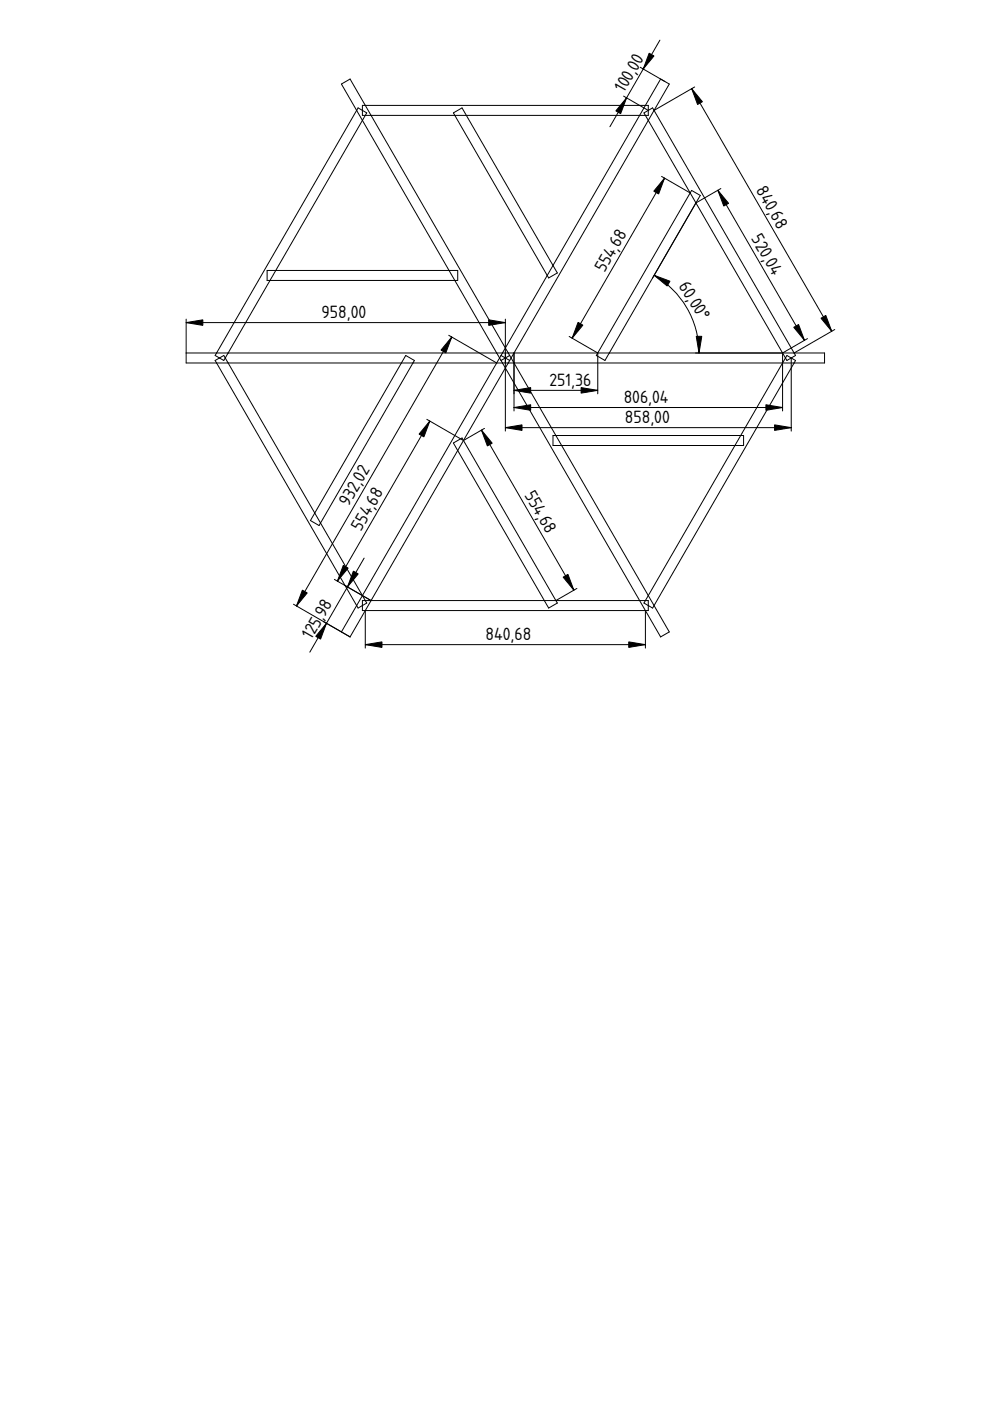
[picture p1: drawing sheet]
<svg xmlns="http://www.w3.org/2000/svg" width="210mm" height="297mm" viewBox="0 0 210 297" stroke-linecap="round" stroke-linejoin="round" font-family="sans-serif">
<path d="M107.1 75.9h.1" fill="none" stroke="#000" stroke-width=".21"/>
<g fill="#fff">
<path d="M98.9 24.5h36.7l-18.4 31.8z"/>
<path d="M119.1 94.5h36.7l-18.3 31.8z"/>
<path d="M76.8 25.5l18.4 31.8h-36.7z"/>
<path d="M97 95.5l18.4 31.8h-36.7z"/>
<path d="M147.6 43l18.3 31.8h-36.7z"/>
<path d="M48.4 77h36.7l-18.4 31.8z"/>
<path d="M109 77h56.9l-8.9 15.3h-39.1z" fill-rule="evenodd"/>
<path d="M78.7 24.5h17.7l19.6 33.9-8.9 15.4z" fill-rule="evenodd"/>
<path d="M107.1 78l28.5 49.3h-17.7l-19.6-33.9z" fill-rule="evenodd"/>
<path d="M137.5 25.5l8.8 15.4-19.6 33.9h-17.7z" fill-rule="evenodd"/>
<path d="M57.2 59.5h39.2l8.9 15.3h-56.9z" fill-rule="evenodd"/>
<path d="M87.6 77h17.7l-28.5 49.3-8.8-15.4z" fill-rule="evenodd"/>
<path d="M138.7 23.4l29.7 51.4h-2.5l-18.3-31.8 .9-1.6-1.9-1-.3 .5-8.8-15.4z" fill-rule="evenodd"/>
<path d="M45.9 77h2.5l18.3 31.8-.9 1.6 1.9 1 .3-.5 8.8 15.4-1.2 2.1z" fill-rule="evenodd"/>
<path d="M77.5 22.3h59.3l-1.2 2.2h-36.7l-.9-1.6-1.9 1 .3 .6h-17.7z" fill-rule="evenodd"/>
<path d="M78.7 127.3h36.7l.9 1.6 1.9-1-.3-.6h17.7l1.2 2.2h-59.3z" fill-rule="evenodd"/>
<path d="M165.9 77h2.5l-29.7 51.4-1.2-2.1 18.3-31.8h1.9v-2.2h-.7z" fill-rule="evenodd"/>
<path d="M75.6 23.4l1.2 2.1-18.3 31.8h-1.9v2.2h.6l-8.8 15.3h-2.5z" fill-rule="evenodd"/>
<path d="M77.5 24.5h1.2l28.4 49.3-.6 1h-1.2l-8.9-15.3h.6v-2.2h-1.8l-18.4-31.8z" fill-rule="evenodd"/>
<path d="M135.6 24.5h1.2l.7 1-28.5 49.3h-1.2l-.7-1 8.9-15.4 .3 .5 1.9-1-1-1.6z" fill-rule="evenodd"/>
<path d="M105.3 77h1.2l.6 1-8.8 15.4-.3-.5-1.9 1 .9 1.6-18.3 31.8h-1.2l-.7-1z" fill-rule="evenodd"/>
<path d="M109 74.8h17.7l-.3 .6 1.9 1 .9-1.6h36.7l.6 1.1-.6 1.1h-56.9l-.6-1.1z" fill-rule="evenodd"/>
<path d="M107.8 77h1.2l8.9 15.3h-.7v2.2h1.9l18.4 31.8-.7 1h-1.2l-28.5-49.3z" fill-rule="evenodd"/>
<path d="M48.4 74.8h56.9l.6 1.1-.6 1.1h-17.7l.3-.6-1.9-1-.9 1.6h-36.7l-.6-1.1z" fill-rule="evenodd"/>
<path d="M117.9 92.3h39.1l-1.2 2.2h-36.7z" fill-rule="evenodd"/>
<path d="M96.4 24.5h2.5l18.3 31.8-1.2 2.1z" fill-rule="evenodd"/>
<path d="M58.5 57.3h36.7l1.2 2.2h-39.2z" fill-rule="evenodd"/>
<path d="M98.3 93.4l19.6 33.9h-2.5l-18.4-31.8z" fill-rule="evenodd"/>
<path d="M85.1 77h2.5l-19.6 33.9-1.3-2.1z" fill-rule="evenodd"/>
<path d="M146.3 40.9l1.3 2.1-18.4 31.8h-2.5z" fill-rule="evenodd"/>
<path d="M72.4 17.8l1.8-1 3.3 5.5h-.7v1.1l-.9-.5-.3 .5z" fill-rule="evenodd"/>
<path d="M75.6 128.4l.3 .5 .9-.5v1.1h.7l-3.3 5.5-1.8-1z" fill-rule="evenodd"/>
<path d="M168.4 74.8h6.4v2.2h-6.4l.3-.6-.9-.5 .9-.5z" fill-rule="evenodd"/>
<path d="M39.5 74.8h6.4l-.3 .6 .9 .5-.9 .5 .3 .6h-6.4z" fill-rule="evenodd"/>
<path d="M137.5 128.4l.9 .5 .3-.5 3.2 5.6-1.8 1-3.3-5.5h.7z" fill-rule="evenodd"/>
<path d="M140.1 16.8l1.8 1-3.2 5.6-.3-.5-.9 .5v-1.1h-.7z" fill-rule="evenodd"/>
<path d="M66.7 108.8l1.3 2.1-.3 .5-1.9-1z" fill-rule="evenodd"/>
<path d="M146.6 40.4l1.9 1-.9 1.6-1.3-2.1z" fill-rule="evenodd"/>
<path d="M115.4 127.3h2.5l.3 .6-1.9 1z" fill-rule="evenodd"/>
<path d="M56.6 57.3h1.9l-1.3 2.2h-.6z" fill-rule="evenodd"/>
<path d="M96.1 23.9l1.9-1 .9 1.6h-2.5z" fill-rule="evenodd"/>
<path d="M157 92.3h.7v2.2h-1.9z" fill-rule="evenodd"/>
<path d="M95.2 57.3h1.8v2.2h-.6z" fill-rule="evenodd"/>
<path d="M86 75.4l1.9 1-.3 .6h-2.5z" fill-rule="evenodd"/>
<path d="M126.7 74.8h2.5l-.9 1.6-1.9-1z" fill-rule="evenodd"/>
<path d="M117.2 92.3h.7l1.2 2.2h-1.9z" fill-rule="evenodd"/>
<path d="M117.2 56.3l1 1.6-1.9 1-.3-.5z" fill-rule="evenodd"/>
<path d="M96.1 93.9l1.9-1 .3 .5-1.3 2.1z" fill-rule="evenodd"/>
<path d="M76.8 126.3l.7 1h-.7v1.1l-.9 .5-.3-.5z" fill-rule="evenodd"/>
<path d="M135.6 127.3h1.2l-.3 .6 1 .5v1.1h-.7z" fill-rule="evenodd"/>
<path d="M45.9 74.8h2.5l-.6 1.1-.3-.5-1 .5-.9-.5z" fill-rule="evenodd"/>
<path d="M76.8 22.3h.7l1.2 2.2h-1.2l.3-.6-1-.5z" fill-rule="evenodd"/>
<path d="M137.5 23.4l.9-.5 .3 .5-1.2 2.1-.7-1h.7z" fill-rule="evenodd"/>
<path d="M166.5 75.9l.3 .5 1-.5 .9 .5-.3 .6h-2.5z" fill-rule="evenodd"/>
<path d="M165.9 74.8h2.5l.3 .6-.9 .5-1-.5-.3 .5z" fill-rule="evenodd"/>
<path d="M137.5 126.3l1.2 2.1-.3 .5-.9-.5v-1.1h-.7z" fill-rule="evenodd"/>
<path d="M136.8 22.3h.7v1.1l-1 .5 .3 .6h-1.2z" fill-rule="evenodd"/>
<path d="M45.6 76.4l.9-.5 1 .5 .3-.5 .6 1.1h-2.5z" fill-rule="evenodd"/>
<path d="M75.9 22.9l.9 .5v1.1h.7l-.7 1-1.2-2.1z" fill-rule="evenodd"/>
<path d="M77.5 127.3h1.2l-1.2 2.2h-.7v-1.1l1-.5z" fill-rule="evenodd"/>
<path d="M46.5 75.9l1-.5 .3 .5-.3 .5z" fill-rule="evenodd"/>
<path d="M76.8 127.3h.7l.3 .6-1 .5z" fill-rule="evenodd"/>
<path d="M136.5 23.9l1-.5v1.1h-.7z" fill-rule="evenodd"/>
<path d="M166.8 75.4l1 .5-1 .5-.3-.5z" fill-rule="evenodd"/>
<path d="M136.8 127.3h.7v1.1l-1-.5z" fill-rule="evenodd"/>
<path d="M105.3 74.8h1.2l-.6 1.1z" fill-rule="evenodd"/>
<path d="M106.5 77h1.3l-.7 1z" fill-rule="evenodd"/>
<path d="M106.2 75.4l.9 .5-.9 .5-.3-.5z" fill-rule="evenodd"/>
</g>
<path d="M107.1 75.9h.1" fill="none" stroke="#000" stroke-width=".21"/>
<path d="M106.5 74.8h.6v1.1l-.9-.5z" fill-rule="evenodd" fill="#fff"/>
<path d="M107.1 75.9h.1" fill="none" stroke="#000" stroke-width=".21"/>
<path d="M107.1 75.9l1 .5-.3 .6h-.7z" fill-rule="evenodd" fill="#fff"/>
<path d="M107.1 75.9h.1" fill="none" stroke="#000" stroke-width=".21"/>
<path d="M107.1 75.9l1-.5 .3 .5-.3 .5z" fill-rule="evenodd" fill="#fff"/>
<path d="M107.1 75.9h.1" fill="none" stroke="#000" stroke-width=".21"/>
<g fill="#fff">
<path d="M107.8 74.8h1.2l-.6 1.1z" fill-rule="evenodd"/>
<path d="M105.9 75.9l.6 1.1h-1.2z" fill-rule="evenodd"/>
<path d="M106.2 76.4l.9-.5v1.1h-.6z" fill-rule="evenodd"/>
</g>
<path d="M107.1 75.9h.1" fill="none" stroke="#000" stroke-width=".21"/>
<path d="M107.1 74.8h.7l.3 .6-1 .5z" fill-rule="evenodd" fill="#fff"/>
<path d="M107.1 75.9h.1" fill="none" stroke="#000" stroke-width=".21"/>
<g fill="#fff">
<path d="M107.1 73.8l.7 1h-1.3z" fill-rule="evenodd"/>
<path d="M108.4 75.9l.6 1.1h-1.2z" fill-rule="evenodd"/>
<path d="M76.8 23.4l1 .5-.3 .6h-.7z" fill-rule="evenodd"/>
</g>
<g fill="none" stroke="#000" stroke-width=".21">
<path d="M72.4 17.8l1.8-1 67.7 117.2-1.8 1zM135.7 14.3l6.2 3.5-32.9 57M139.9 8.5l-10.6 18.4M140.1 16.8l-34.8 60.2M146.7 18.8l29.6 51.4M147.3 18.4l-8.6 5M75.9 22.9l1.9 1-30.3 52.5-1.9-1zM76.8 22.3h60.7v2.2h-60.7zM96.1 23.9l1.9-1 20.2 35-1.9 1zM132.2 20.4l5.3 3M138.7 23.4l30 52-1.9 1-20.5-35.5M138.7 23.4l-.3-.5-1.9 1 9.8 17"/>
<path d="M140.3 37.4l6 3.5M140.9 37.8l-19.6 33.9M152.8 40l-5.2 3M56.6 57.3h40.4v2.2h-40.4zM138.7 58.4a19 19 0 0 1 9.5 16.4M146.3 40.9l-19.6 33.9M146.3 40.9l.3-.5 1.9 1-.9 1.6M147.6 43l-19.3 33.4-1.9-1 .3-.6M152.2 40.3l18.4 31.9M39.5 67.7v9.3h135.3v-2.2h-135.3M39.5 68.4h67.6M45.6 76.4l1.9-1 30.3 52.5-1.9 1z"/>
<path d="M86 75.4l1.9 1-20.2 35-1.9-1zM95.1 71.1l10.2 5.9M95.8 71.5l-32.9 57M105.3 77l-28.5 49.3M106.2 75.4l1.9 1M107.1 75.9h.1M107.1 67.7v23.7M108.1 75.4l-1.9 1M109 74.8l-10.7 18.6M109 74.8v12.3M120.7 71.3l6 3.5M126.7 74.8v8.7"/>
<path d="M166.8 75.4l1.9 1-30.3 52.5-1.9-1zM167.8 75.9v15.5M171.2 71.8l-5.3 3v12.3M177 69.9l-8.6 4.9M90.5 88.9l7.8 4.5M91.1 89.3l-19.6 33.9M96.1 93.9l1.9-1 20.2 35-1.9 1zM98.3 93.4l-19.6 33.9M102.1 91.2l19.6 33.9M102.7 90.8l-4.4 2.6M107.1 90.7h60.7M109 86.4h56.9"/>
<path d="M109 82.8h17.7M117.2 92.3h40.5v2.2h-40.5zM77.2 118.3l-11.5 20M70.9 122.8l7.8 4.5M76.8 127.3h60.7v2.2h-60.7zM76.8 126.3l-4.4 7.7M77.5 136.7h59.3M77.5 129.5v7.9M78.7 127.3l-4.5 7.7-12-6.9M122.3 124.8l-4.4 2.5M136.8 129.5v7.9"/>
</g>
<g fill="#000" stroke="#000" stroke-width=".21">
<path d="M137.6 11.3l1.1 .6-2.3 2.7zM146.7 18.8l2.2 2.8-1 .6zM132.8 20.7l-1.2 3.4-1-.6zM140.9 37.8l-1.3 3.3-1-.6zM138.7 58.4l3.3 1.2-.5 1zM152.2 40.3l2.3 2.8-1 .6zM39.5 68.4l3.5-.6v1.2zM95.8 71.5l-1.3 3.3-1-.6zM103.6 67.8l3.5 .6-3.5 .6zM122.6 68.4l1 .5-2.3 2.8zM147.6 71.3h1.2l-.6 3.5zM168.3 69.4l1-.6 1.3 3.4z"/>
<path d="M174.1 67.5l1-.6 1.2 3.3zM91.1 89.3l-1.2 3.3-1-.6zM102.1 91.2l2.3 2.8-1.1 .5zM107.1 90.7l3.6-.6v1.2zM109 86.4l3.5-.6v1.2zM109 82.8l3.5-.6v1.2zM123.2 82.2l3.5 .6-3.5 .6zM162.4 85.8l3.5 .6-3.5 .6zM164.2 90.1l3.6 .6-3.6 .6zM64.1 125.1l1 .6-2.2 2.8zM69.2 132.2l-1.2 3.3-1.1-.6zM72.8 119.9l1 .5-2.3 2.8z"/>
<path d="M74.9 121.1l1 .6-2.2 2.7zM77.5 136.7l3.5-.6v1.2zM119.4 122.4l1-.6 1.3 3.3zM133.3 136.1l3.5 .6-3.5 .6z"/>
</g>
<g font-size="3.5">
<text x="132.3" y="19.8" transform="rotate(-60 132.3 19.8)">10 ,</text>
<text x="160.2" y="40.4" transform="rotate(60 160.2 40.4)">840,68</text>
<text x="159.2" y="50.6" transform="rotate(60 159.2 50.6)">520, 4</text>
<text x="128.2" y="58" transform="rotate(-60 128.2 58)">5</text>
<text x="129.9" y="54.9" transform="rotate(-60 129.9 54.9)">4,68</text>
<text x="143.8" y="60.6" transform="rotate(58 143.8 60.6)">60,</text>
<text x="68.2" y="67.5">958,00</text>
<text x="147.8" y="66.9" transform="rotate(58 147.8 66.9)">°</text>
<text x="116.5" y="81.8">251,36</text>
<text x="132.2" y="85.5">806,04</text>
<text x="132.5" y="89.7">858,00</text>
<text x="73.9" y="107.5" transform="rotate(-60 73.9 107.5)">932,02</text>
<text x="111.1" y="105" transform="rotate(60 111.1 105)">5</text>
<text x="76.5" y="112.7" transform="rotate(-60 76.5 112.7)">5</text>
<text x="78.3" y="109.7" transform="rotate(-60 78.3 109.7)">4,68</text>
<text x="112.9" y="108" transform="rotate(60 112.9 108)">4,68</text>
<text x="66.1" y="135.8" transform="rotate(-60 66.1 135.8)">125,98</text>
<text x="103" y="135.8">840,68</text>
</g>
</svg>
